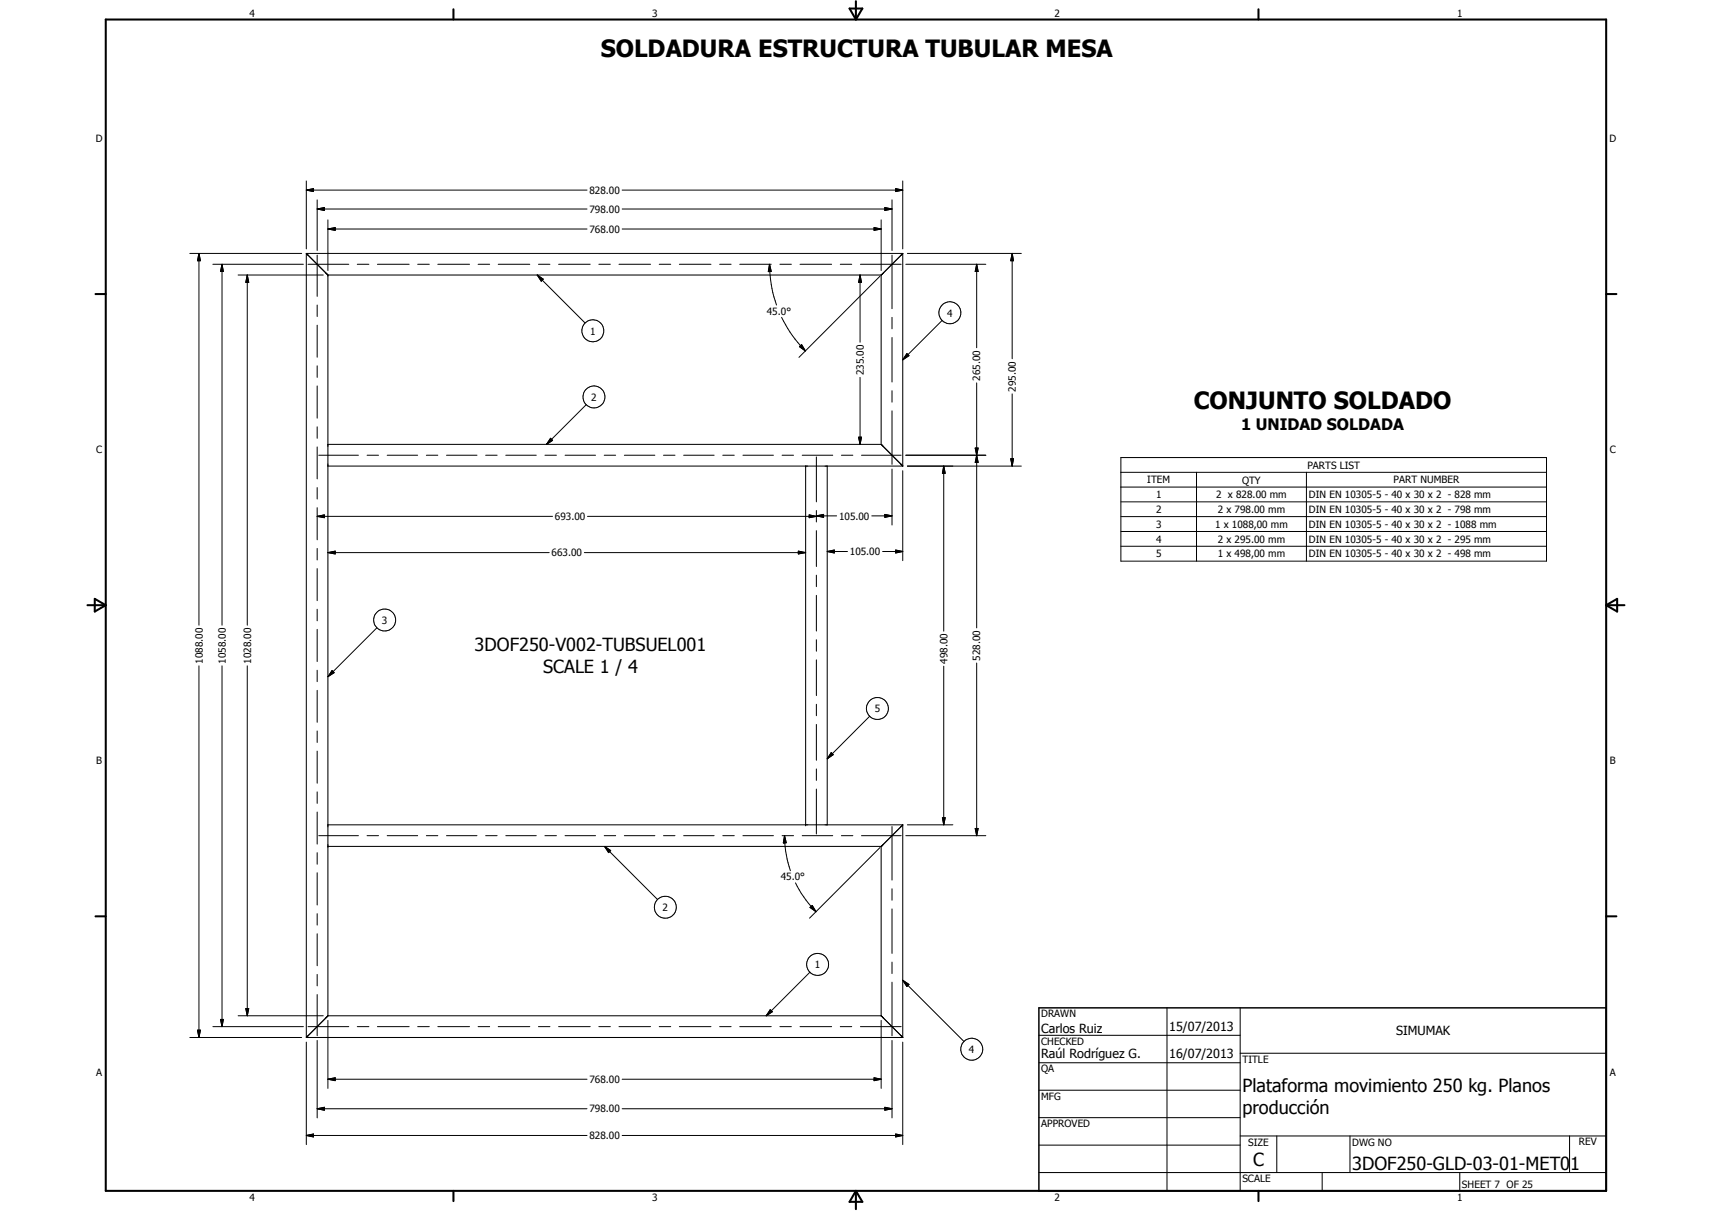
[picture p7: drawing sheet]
<svg xmlns="http://www.w3.org/2000/svg" width="594mm" height="420mm" viewBox="0 0 594 420" stroke-linecap="round" stroke-linejoin="round" font-family="sans-serif">
<g fill="none" stroke="#000" stroke-width=".35">
<path d="M106.3 66l2.5-.6v1.1zM106.3 62.8v23.6M106.3 66h97.4M110.1 72.5l2.5-.5v1zM110.1 69.3v17.6M110.1 72.5h93.6M113.8 79.5l2.5-.5v.9zM113.8 76.3v15.3M113.8 79.5h89.9M215.9 66h97.4M215.9 72.5h93.6M215.9 79.5h89.9"/>
<path d="M303.3 79l2.5 .5-2.5 .4zM305.8 76.3v15.3M307 72l2.5 .5-2.5 .5zM309.5 69.3v17.6M310.8 65.4l2.5 .6-2.5 .5zM313.3 62.8v23.6M65.9 87.9h38.8M69 87.9l.5 2.6h-1zM69 87.9v129M73.9 91.7h31.4M77 91.7l.5 2.5h-1zM77 91.7v125.2"/>
<path d="M82.6 95.4h27.4M85.8 95.4l.5 2.6h-1zM85.8 95.4v121.5M106.3 87.9l7.5 7.5M106.3 87.9v272.1M106.3 87.9h207M106.9 91.7h14.1M110.1 88.5v14.3M110.1 95.4h2.1M113.8 91.8v2.1M113.8 95.4v257.1l-7.5 7.5M113.8 95.4h192"/>
<path d="M124 91.7h4M131 91.7h11M144.9 91.7h4.1M151.9 91.7h11M165.9 91.7h4M172.9 91.7h10.9M186.4 95.4l2.1 1.5-.7 .7zM186.4 95.4l16.6 16.7M186.9 91.7h3.9M193.8 91.7h11M207.8 91.7h4M214.8 91.7h11"/>
<path d="M228.8 91.7h3.9M235.7 91.7h11M249.7 91.7h4M256.7 91.7h10.9M267 91.7l.6 2.5h-1zM267 91.7a44.3 44.3 0 0 0 2.4 14.1M270.6 91.7h4M277.6 91.7h11M291.6 91.7h4M298.4 95.4l.6 2.6h-1.1zM298.4 95.4v23.3M298.6 91.7h14.1"/>
<path d="M305.4 95.8l-28.2 28.2M305.8 91.8v2.1M305.8 95.4v58.8M309.5 88.5v18.6M313.3 87.9v73.8M313.3 88l-7.5 7.4M314.3 91.7h27.8M314.9 87.9h39.5M338.9 91.7l.5 2.5h-1zM338.9 91.7v28.9M351.2 87.9l.5 2.6h-1zM351.2 87.9v36.6"/>
<path d="M110.1 105.8v4M110.1 112.8v11.2M271.2 110.1a42.7 42.7 0 0 0 8.3 11.7M309.5 110.1v4M309.5 117.1v15.4M326.9 111.2l-13.6 13.6M110.1 126.9v4M110.1 133.9v11.2M277.4 120.3l.8-.7 1.3 2.2zM298.4 130.9v23.3M309.5 135.6v3.9M314.7 122.7l.7 .7-2.1 1.4z"/>
<path d="M338.9 132.8v85M351.2 136.7v25M110.1 148.1v4M110.1 155.1v11.1M110.6 157.9h13.8M113.8 154.2h192M127.4 157.9h4M134.4 157.9h10.5M147.9 157.9h4M154.9 157.9h10.6M168.5 157.9h4M175.5 157.9h10.6"/>
<path d="M189.1 157.9h4M191 152.1l.8 .7-2.2 1.4zM196.1 157.9h10.6M203.4 140.4l-13.8 13.8M209.7 157.9h3.9M216.7 157.9h10.5M230.2 157.9h4M237.2 157.9h10.6M250.8 157.9h4M257.8 157.9h10.6M271.4 157.9h4M278.4 157.9h10.6"/>
<path d="M283.3 158.5v15.6M292 157.9h3.9M297.9 151.7h1.1l-.6 2.5zM299 157.9h13.7M305.8 154.2l7.5 7.5M309.5 142.5v18.6M314.3 157.9h27.8M338.4 155.4h1l-.5 2.5zM338.4 155.4l1 5h-1l1-5zM338.9 157.9l.5 2.5h-1zM350.7 159.2h1l-.5 2.5zM389 158.7h147.7v36h-147.7z"/>
<path d="M110.1 179.2l2.5-.6v1zM110.1 169.2v3.9M110.1 176.1v11.2M110.1 179.2h81.6M113.8 161.7h199.5M203.9 179.2h79.4M279.6 161.7v124.5M280.8 178.6l2.5 .6-2.5 .4zM283.3 179l2.5-.5v1zM283.3 177.1v4M283.3 179h7M287.1 161.7v124.5"/>
<path d="M302.5 179h7M307 178.5l2.5 .5-2.5 .5zM309.5 162.7v19.5M313.3 163.3v31.2M314.9 161.7h39.5M327.5 161.7l.5 2.5h-1zM327.5 161.7v57.3M389 163.9h147.7M389 169h147.7M389 174.1h147.7M389 179.2h147.7M415.2 163.9v30.8"/>
<path d="M453.3 163.9v30.8M110.1 190.3v4M110.1 197.3v11.1M113.8 191.7l2.5-.5v1zM113.8 191.7h76.8M202.8 191.7h76.8M277 191.2l2.6 .5-2.6 .5zM283.3 184.1v12.5M283.3 199.6v3.9M287.1 191.3l2.4-.5v1.1zM287.1 191.3h7M306.3 191.3h7"/>
<path d="M310.8 190.8l2.5 .5-2.5 .6zM389 184.4h147.7M389 189.5h147.7M110.1 211.4v4M110.1 218.4v11.1M130.8 217.8l-17 17M283.3 206.5v12.4M69 231v129M77 231v125.2M85.8 231v121.4M110.1 232.5v4M110.1 239.5v11.1"/>
<path d="M115.2 232.7l.7 .7-2.1 1.4zM283.3 222v3.9M283.3 228.9v12.4M327.5 231.1v55.1M338.9 230v59.9M110.1 253.6v4M283.3 244.3v4M283.3 251.3v12.5M301.8 248.5l-14.7 14.8M110.1 260.6v11.1M110.1 274.7v4M283.3 266.8v4"/>
<path d="M283.3 273.8v15.5M288.5 261.1l.6 .7-2 1.5zM110.1 281.7v11.2M110.1 295.8v4M110.6 289.9h13.8M113.8 293.7h192M113.8 286.2h199.5M127.4 289.9h4M134.4 289.9h10.5M147.9 289.9h4M154.9 289.9h10.6M168.5 289.9h4"/>
<path d="M175.5 289.9h10.6M189.1 289.9h4M196.1 289.9h10.6M209.7 289.9h3.9M209.8 293.7l2.1 1.4-.7 .7zM209.8 293.7l18.4 18.4M216.7 289.9h10.5M230.2 289.9h4M237.2 289.9h10.6M250.8 289.9h4M257.8 289.9h10.6M271.4 289.9h4"/>
<path d="M272.2 289.9l.6 2.5-1 .1zM272.2 289.9a39.7 39.7 0 0 0 2.1 12.2M278.4 289.9h10.6M292 289.9h3.9M299 289.9h13.7M305.4 294l-24.5 24.6M305.8 293.7v58.7M309.5 286.8v18.6M313.3 286.2v73.8M313.3 286.2l-7.5 7.5M314.3 289.9h27.8M314.9 286.2h15.8"/>
<path d="M327 283.7h1l-.5 2.5zM338.4 287.4h1l-.5 2.5zM110.1 302.8v11.2M110.1 317v4M276 306.3l2.1 3.7 1.6 2.3 3.5 4M281.1 314.8l.7-.6 1.4 2.1zM309.5 308.4v3.9M309.5 315.3v15.5M110.1 324v11.1M110.1 338.1v4M281 337.3l-15.1 15.1M309.5 333.8v4"/>
<path d="M65.9 360h38.8M68.5 357.4h1l-.5 2.6zM73.9 356.2h31.4M76.5 353.7h1l-.5 2.5zM82.6 352.4h27.4M85.3 349.9h1l-.5 2.5zM106.3 360h207M106.9 356.2h14.1M110.1 345.1v14.3M110.1 352.4h2.1M113.8 354v2.1M113.8 356.3v21.3"/>
<path d="M113.8 352.4h192M124 356.2h4M131 356.2h11M144.9 356.2h4.1M151.9 356.2h11M165.9 356.2h4M172.9 356.2h10.9M186.9 356.2h3.9M193.8 356.2h11M207.8 356.2h4M214.8 356.2h11M228.8 356.2h3.9"/>
<path d="M235.7 356.2h11M249.7 356.2h4M256.7 356.2h10.9M267.3 350.3l.7 .7-2.1 1.4zM270.6 356.2h4M277.6 356.2h11M291.6 356.2h4M298.6 356.2h14.1M305.8 352.4l7.5 7.5M305.8 354v2.1M305.8 356.3v21.3M309.5 340.8v18.6"/>
<path d="M313.3 340.1l2.1 1.4-.7 .8zM313.3 340.1l21.2 21.3M360.5 359.2h69.9M405 349.7v63.5M430.4 349.7v63.5M106.3 361.6v35.5M110.1 361v26.9M113.8 374.4l2.5-.5v1zM113.8 374.4h89.9M215.9 374.4h89.9M303.3 373.9l2.5 .5-2.5 .5zM309.5 361v26.9"/>
<path d="M313.3 361.6v35.5M360.5 368.7h69.9M360.5 378.2h69.9M430.4 365.4h127M106.3 394l2.5-.6v1.1zM106.3 394h97.4M110.1 384.7l2.5-.5v1zM110.1 384.7h93.6M215.9 394h97.4M215.9 384.7h93.6M307 384.2l2.5 .5-2.5 .5zM310.8 393.4l2.5 .6-2.5 .5z"/>
<path d="M360.5 387.8h69.9M360.5 397.3h69.9M430.4 394.1h127M443.1 394.1v12.7M468.5 394.1v12.7M544.7 394.1v12.7M360.5 406.8h196.9M458.8 406.8v6.4M506.6 406.8v6.4"/>
<circle cx="205.7" cy="114.8" r="3.8"/>
<circle cx="329.6" cy="108.5" r="3.8"/>
<circle cx="206.1" cy="137.7" r="3.8"/>
<circle cx="133.5" cy="215.1" r="3.8"/>
<circle cx="304.5" cy="245.8" r="3.8"/>
<circle cx="230.9" cy="314.8" r="3.8"/>
<circle cx="283.7" cy="334.6" r="3.8"/>
<circle cx="337.2" cy="364" r="3.8"/>
</g>
<g fill="#000">
<circle cx="113.8" cy="95.4" r=".18"/>
<circle cx="279.6" cy="161.7" r=".18"/>
<circle cx="113.8" cy="293.7" r=".18"/>
<circle cx="279.6" cy="286.2" r=".18"/>
</g>
<g fill="none" stroke="#000" stroke-width=".71">
<path d="M36.7 6.8h520.7v406.4h-520.7zM157.3 3.2v3.6M294.8 3h4.4l-2.2 3.8zM297 .4v6.4M436.7 3.2v3.6M33.1 102h3.6M557.4 102h3.5M30.3 210h6.4M32.9 207.8l3.8 2.2-3.8 2.2zM557.4 210h6.3M557.4 210l3.8-2.2v4.4zM33.1 317.9h3.6"/>
<path d="M557.4 317.9h3.5M157.3 413.2v3.5M297 413.2v6.3M297 413.2l2.2 3.8h-4.4zM436.7 413.2v3.5"/>
</g>
<path d="M360.5 349.7h196.9v63.5h-196.9z" fill="none" stroke="#000" stroke-width=".51"/>
<g fill="#000">
<path d="M106.3 66l2.5-.6v1.1zM110.1 72.5l2.5-.5v1zM113.8 79.5l2.5-.5v.9zM303.3 79l2.5 .5-2.5 .4zM307 72l2.5 .5-2.5 .5zM310.8 65.4l2.5 .6-2.5 .5zM69 87.9l.5 2.6h-1zM77 91.7l.5 2.5h-1zM85.8 95.4l.5 2.6h-1zM186.4 95.4l2.1 1.5-.7 .7zM267 91.7l.6 2.5h-1zM298.4 95.4l.6 2.6h-1.1z"/>
<path d="M338.9 91.7l.5 2.5h-1zM351.2 87.9l.5 2.6h-1zM277.4 120.3l.8-.7 1.3 2.2zM314.7 122.7l.7 .7-2.1 1.4zM191 152.1l.8 .7-2.2 1.4zM297.9 151.7h1.1l-.6 2.5zM338.4 155.4h1l-.5 2.5zM350.7 159.2h1l-.5 2.5zM110.1 179.2l2.5-.6v1zM280.8 178.6l2.5 .6-2.5 .4zM283.3 179l2.5-.5v1zM307 178.5l2.5 .5-2.5 .5z"/>
<path d="M327.5 161.7l.5 2.5h-1zM338.9 157.9l.5 2.5h-1zM113.8 191.7l2.5-.5v1zM277 191.2l2.6 .5-2.6 .5zM287.1 191.3l2.4-.5v1.1zM310.8 190.8l2.5 .5-2.5 .6zM115.2 232.7l.7 .7-2.1 1.4zM288.5 261.1l.6 .7-2 1.5zM209.8 293.7l2.1 1.4-.7 .7zM272.2 289.9l.6 2.5-1 .1zM327 283.7h1l-.5 2.5zM338.4 287.4h1l-.5 2.5z"/>
<path d="M281.1 314.8l.7-.6 1.4 2.1zM68.5 357.4h1l-.5 2.6zM76.5 353.7h1l-.5 2.5zM85.3 349.9h1l-.5 2.5zM267.3 350.3l.7 .7-2.1 1.4zM313.3 340.1l2.1 1.4-.7 .8zM113.8 374.4l2.5-.5v1zM303.3 373.9l2.5 .5-2.5 .5zM106.3 394l2.5-.6v1.1zM110.1 384.7l2.5-.5v1zM307 384.2l2.5 .5-2.5 .5zM310.8 393.4l2.5 .6-2.5 .5z"/>
</g>
<g font-size="8.2">
<text x="208.4" y="19.9">SOLDADURA ESTRUCTURA TUBULAR MESA</text>
<text x="414.2" y="141.7">CONJUNTO SOLDADO</text>
</g>
<g font-size="6.3">
<text x="164.7" y="225.9">3DOF250-V002-TUBSUEL001</text>
<text x="188.5" y="233.5">SCALE 1 / 4</text>
<text x="431.1" y="378.8">Plataforma movimiento 250 kg. Planos</text>
<text x="431.1" y="386.4">producción</text>
<text x="434.8" y="404.7">C</text>
<text x="469.2" y="406">3DOF250-GLD-03-01-MET01</text>
</g>
<text font-size="5.5" x="430.6" y="149.1">1 UNIDAD SOLDADA</text>
<g font-size="4.4">
<text x="361.3" y="358.4">Carlos Ruiz</text>
<text x="405.7" y="357.7">15/07/2013</text>
<text x="484.5" y="359.1">SIMUMAK</text>
<text x="361.3" y="367.1">Raúl Rodríguez G.</text>
<text x="405.7" y="367.2">16/07/2013</text>
</g>
<g font-size="3.5">
<text x="86.6" y="5.8">4</text>
<text x="226.3" y="5.8">3</text>
<text x="365.9" y="5.8">2</text>
<text x="505.6" y="5.8">1</text>
<text x="33.3" y="49.4">D</text>
<text x="558.5" y="49.4">D</text>
<text x="204.5" y="67.3">828.00</text>
<text x="204.5" y="73.8">798.00</text>
<text x="204.5" y="80.7">768.00</text>
<text x="266.1" y="109.3">45.0°</text>
<text x="328.7" y="109.8">4</text>
<text x="204.8" y="116.1">1</text>
<text x="299.7" y="130.1" transform="rotate(-90 299.7 130.1)">235.00</text>
<text x="340.2" y="132" transform="rotate(-90 340.2 132)">265.00</text>
<text x="352.5" y="135.8" transform="rotate(-90 352.5 135.8)">295.00</text>
<text x="205.2" y="139">2</text>
<text x="33.4" y="157.3">C</text>
<text x="558.6" y="157.3">C</text>
<text x="398.1" y="167.7">ITEM</text>
<text x="431" y="167.8">QTY</text>
<text x="453.7" y="162.6">PARTS LIST</text>
<text x="483.6" y="167.7">PART NUMBER</text>
<text x="401.1" y="172.9">1</text>
<text x="422.1" y="172.9">2 x 828.00 mm</text>
<text x="454.2" y="172.9">DIN EN 10305-5 - 40 x 30 x 2 - 828 mm</text>
<text x="401.1" y="178">2</text>
<text x="422.6" y="178">2 x 798.00 mm</text>
<text x="454.2" y="178">DIN EN 10305-5 - 40 x 30 x 2 - 798 mm</text>
<text x="192.6" y="180.4">693.00</text>
<text x="291.2" y="180.3">105.00</text>
<text x="401.1" y="183.2">3</text>
<text x="421.6" y="183.2">1 x 1088,00 mm</text>
<text x="454.2" y="183.2">DIN EN 10305-5 - 40 x 30 x 2 - 1088 mm</text>
<text x="401.1" y="188.3">4</text>
<text x="422.6" y="188.3">2 x 295.00 mm</text>
<text x="454.2" y="188.3">DIN EN 10305-5 - 40 x 30 x 2 - 295 mm</text>
<text x="191.4" y="193">663.00</text>
<text x="294.9" y="192.6">105.00</text>
<text x="401.1" y="193.4">5</text>
<text x="422.6" y="193.4">1 x 498,00 mm</text>
<text x="454.2" y="193.4">DIN EN 10305-5 - 40 x 30 x 2 - 498 mm</text>
<text x="132.5" y="216.4">3</text>
<text x="70.4" y="230.2" transform="rotate(-90 70.4 230.2)">1088.00</text>
<text x="78.4" y="230.2" transform="rotate(-90 78.4 230.2)">1058.00</text>
<text x="87.1" y="230.2" transform="rotate(-90 87.1 230.2)">1028.00</text>
<text x="328.8" y="230.3" transform="rotate(-90 328.8 230.3)">498.00</text>
<text x="340.2" y="229.2" transform="rotate(-90 340.2 229.2)">528.00</text>
<text x="303.5" y="247.1">5</text>
<text x="33.4" y="265.2">B</text>
<text x="558.6" y="265.2">B</text>
<text x="270.9" y="305.5">45.0°</text>
<text x="229.9" y="316.1">2</text>
<text x="282.8" y="335.9">1</text>
<text x="361.3" y="353">DRAWN</text>
<text x="336.2" y="365.3">4</text>
<text x="361.3" y="362.5">CHECKED</text>
<text x="431.1" y="368.7">TITLE</text>
<text x="33.4" y="373.2">A</text>
<text x="204.5" y="375.7">768.00</text>
<text x="361.3" y="372.1">QA</text>
<text x="558.6" y="373.2">A</text>
<text x="361.3" y="381.6">MFG</text>
<text x="204.5" y="386">798.00</text>
<text x="204.5" y="395.2">828.00</text>
<text x="361.3" y="391.1">APPROVED</text>
<text x="433.1" y="397.5">SIZE</text>
<text x="469.2" y="397.5">DWG NO</text>
<text x="547.9" y="397.4">REV</text>
<text x="431.1" y="410.2">SCALE</text>
<text x="507.3" y="412.3">SHEET 7 OF 25</text>
<text x="86.6" y="416.7">4</text>
<text x="226.3" y="416.7">3</text>
<text x="365.9" y="416.7">2</text>
<text x="505.6" y="416.7">1</text>
</g>
</svg>
